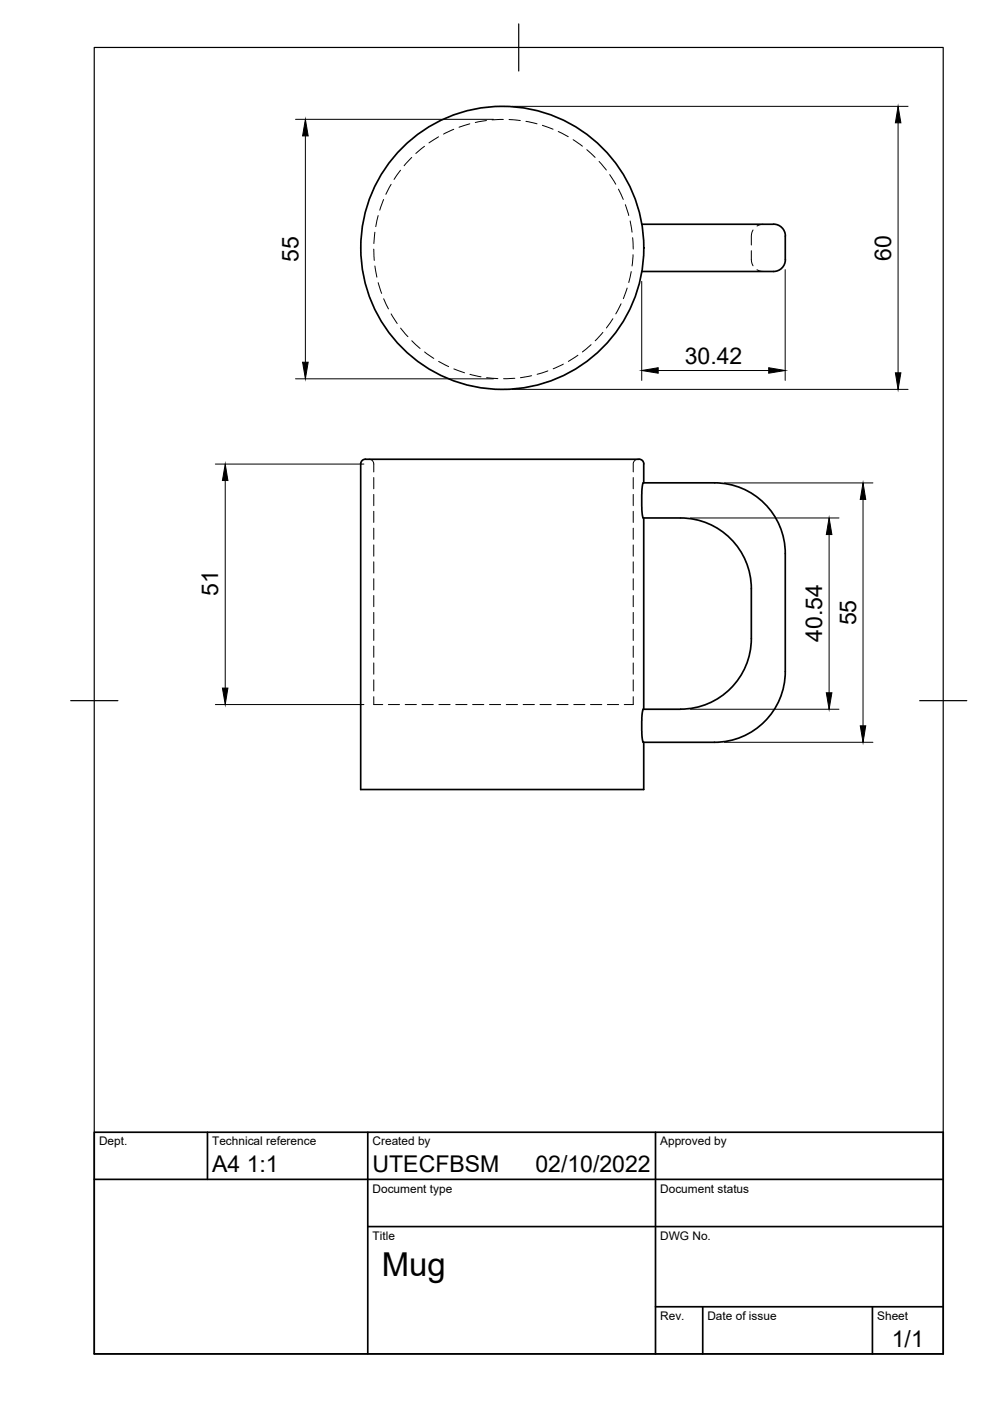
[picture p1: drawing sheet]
<svg xmlns="http://www.w3.org/2000/svg" width="210mm" height="297mm" viewBox="0 0 210 297" stroke-linecap="round" stroke-linejoin="round" font-family="sans-serif">
<!-- layer: Visible -->
<g fill="none" stroke="#000" stroke-width=".36">
<path d="M136.1 47.5h26.8a3.3 3.3 0 0 1 3.4 1.4l.2 1.1M166.5 50v5.1M166.5 55.1a2.88 2.88 0 0 1-3.6 2.5h-26.8M136.4 102.4h15.1a15 15 0 0 1 15 15v25a15 15 0 0 1-15 15h-15.1l-.3-2.5v-3.1l.3-1.4h7.9a15 15 0 0 0 15-15v-10.6a15 15 0 0 0-15-15h-7.9l-.2-.6-.1-1.9v-3.2zM136.5 102.4v-4a1.08 1.08 0 0 0-1.4-1h-56.1a3.7 3.7 0 0 0-2.2 .2l-.3 .8v69h60v-10M136.5 109.8v40.6"/>
<circle cx="106.5" cy="52.6" r="30"/>
</g>
<!-- layer: Oculto -->
<g fill="none" stroke="#000" stroke-width=".21">
<path d="M82.9 39.1l-1.1 2.1M84.9 36.1l-1.4 1.9M87.3 33.4l-1.6 1.7M90 31l-1.8 1.5M93 29l-2 1.3M96.2 27.4l-2.2 1M99.6 26.3l-2.3 .7M103.1 25.6l-2.3 .4M106.7 25.3l-2.4 .1M107.9 25.3l2.4 .3M111.5 25.7l2.4 .6M115 26.6l2.3 .8"/>
<path d="M118.4 27.9l2.1 1.1M121.5 29.6l2 1.4M124.4 31.7l1.8 1.7M127 34.2l1.6 1.9M129.3 37l1.3 2.1M79.2 52.8l.2 2.4M79.5 56.4l.4 2.4M79.5 49.2l-.2 2.4M80.2 59.9l.7 2.3M80.2 45.7l-.5 2.4M81.3 42.3l-.8 2.3M131.1 40.1l1 2.2"/>
<path d="M132.6 43.4l.7 2.3M133.6 46.8l.4 2.4M133.8 57.6l-.5 2.3M134.1 50.4l.2 2.4M134.2 54l-.2 2.4M159.3 53.2a4.9 4.9 0 0 0 .3 3.1l.1 .1M159.7 48.8h-.1a4.9 4.9 0 0 0-.3 3.2M160.5 57.2l1.3 .4M161.8 47.5l-1.3 .4M81.3 63.3l1.1 2.2M82.9 66.6l1.3 2M84.9 69.6l1.6 1.8"/>
<path d="M87.3 72.2l1.8 1.7M90 74.6l2 1.4M93 76.6l2.1 1.1M96.2 78.2l2.3 .8M99.6 79.4l2.4 .5M112.7 79.7l-2.4 .4M116.2 78.6l-2.3 .8M119.4 77.2l-2.1 1M122.5 75.3l-2 1.3M125.3 73.1l-1.8 1.5M127.8 70.5l-1.6 1.7M129.9 67.6l-1.3 1.9"/>
<path d="M131.7 64.4l-1.1 2.2M133 61.1l-.8 2.2M78.3 97.4a1 1 0 0 1 .9 1v1.7M103.2 80.1l2.4 .2M109.2 80.2l-2.4 .1M135.3 97.4a1 1 0 0 0-1 1v1.7M79.2 101.2v2.4M79.2 104.8v2.4M79.2 108.4v2.4M79.2 112v2.3M79.2 115.5v2.4M79.2 119.1v2.4"/>
<path d="M134.3 101.2v2.4M134.3 104.8v2.4M134.3 108.4v2.4M134.3 112v2.3M134.3 115.5v2.4M134.3 119.1v2.4M79.2 122.7v2.4M79.2 126.3v2.3M79.2 129.8v2.4M79.2 133.4v2.4M79.2 137v2.4M134.3 122.7v2.4"/>
<path d="M134.3 126.3v2.3M134.3 129.8v2.4M134.3 133.4v2.4M134.3 137v2.4M79.2 147.7v1.7h2M79.2 140.6v2.3M79.2 144.1v2.4M82.3 149.4h2.4M85.9 149.4h2.4M89.5 149.4h2.4M93 149.4h2.4M96.6 149.4h2.4"/>
<path d="M100.2 149.4h2.4M103.8 149.4h2.4M107.3 149.4h2.4M110.9 149.4h2.4M114.5 149.4h2.4M118.1 149.4h2.3M121.6 149.4h2.4M125.2 149.4h2.4M128.8 149.4h2.4M134.3 147.7v1.7h-1.9M134.3 140.6v2.3M134.3 144.1v2.4"/>
</g>
<!-- layer: Border -->
<path d="M20 10.1h180v276.9h-180zM110 5.1v10M15 148.6h10M195 148.6h10" fill="none" stroke="#000" stroke-width=".25"/>
<!-- layer: TitleBlock -->
<path d="M20 240.1h180v46.9h-180zM20 250h180M44 240.1v9.9M78 240.1v46.9M139 240.1v46.9M78 260.1h122M139 277.1h61M149 277.1v9.9M185 277.1v9.9" fill="none" stroke="#000" stroke-width=".36"/>
<!-- layer: Dimensions -->
<g fill="none" stroke="#000" stroke-width=".21">
<path d="M62.7 25.3h41.9M64.7 28.8v48M108.6 22.5h83.9M190.4 26v53M136.1 59.7v21M166.5 57.2v23.5M139.6 78.6h23.4M45.7 98.4h31.5M62.7 80.3h41.9M108.6 82.6h83.9M47.8 101.9v44M146.4 109.8h31.5"/>
<path d="M153.6 102.4h31.5M175.8 113.3v33.6M183 105.9v48M45.7 149.4h31.5M146.4 150.4h31.5M153.6 157.4h31.5"/>
</g>
<path d="M64.7 25.3l.6 3.5h-1.1zM190.4 22.5l.6 3.5h-1.2zM64.2 76.8h1.1l-.6 3.5zM136.1 78.6l3.5-.6v1.1zM163 78l3.5 .6-3.5 .5zM189.8 79h1.2l-.6 3.6zM47.8 98.4l.5 3.5h-1.1zM175.8 109.8l.6 3.5h-1.2zM183 102.4l.6 3.5h-1.2zM47.2 145.9h1.1l-.5 3.5zM175.2 146.9h1.2l-.6 3.5zM182.4 153.9h1.2l-.6 3.5z" fill="#000" stroke="#000" stroke-width=".21"/>
<text font-size="7" x="80.9" y="270.6">Mug</text>
<g font-size="4.9">
<text x="63.3" y="55.5" transform="rotate(-90 63.3 55.5)">55</text>
<text x="189" y="55.3" transform="rotate(-90 189 55.3)">60</text>
<text x="145.2" y="77.1">30.42</text>
<text x="46.3" y="126.3" transform="rotate(-90 46.3 126.3)">51</text>
<text x="174.3" y="136.1" transform="rotate(-90 174.3 136.1)">40.54</text>
<text x="181.5" y="132.6" transform="rotate(-90 181.5 132.6)">55</text>
<text x="45" y="248.5">A4 1:1</text>
<text x="79" y="248.5">UTECFBSM</text>
<text x="113.5" y="248.5">02/10/2022</text>
<text x="189.1" y="285.7">1/1</text>
</g>
<g font-size="2.5">
<text x="21" y="242.9">Dept.</text>
<text x="45" y="242.9">Technical reference</text>
<text x="79" y="242.9">Created by</text>
<text x="140" y="242.9">Approved by</text>
<text x="79" y="252.8">Document type</text>
<text x="140" y="252.8">Document status</text>
<text x="79" y="262.9">Title</text>
<text x="140" y="262.9">DWG No.</text>
<text x="140" y="279.9">Rev.</text>
<text x="150" y="279.9">Date of issue</text>
<text x="186" y="279.9">Sheet</text>
</g>
</svg>
